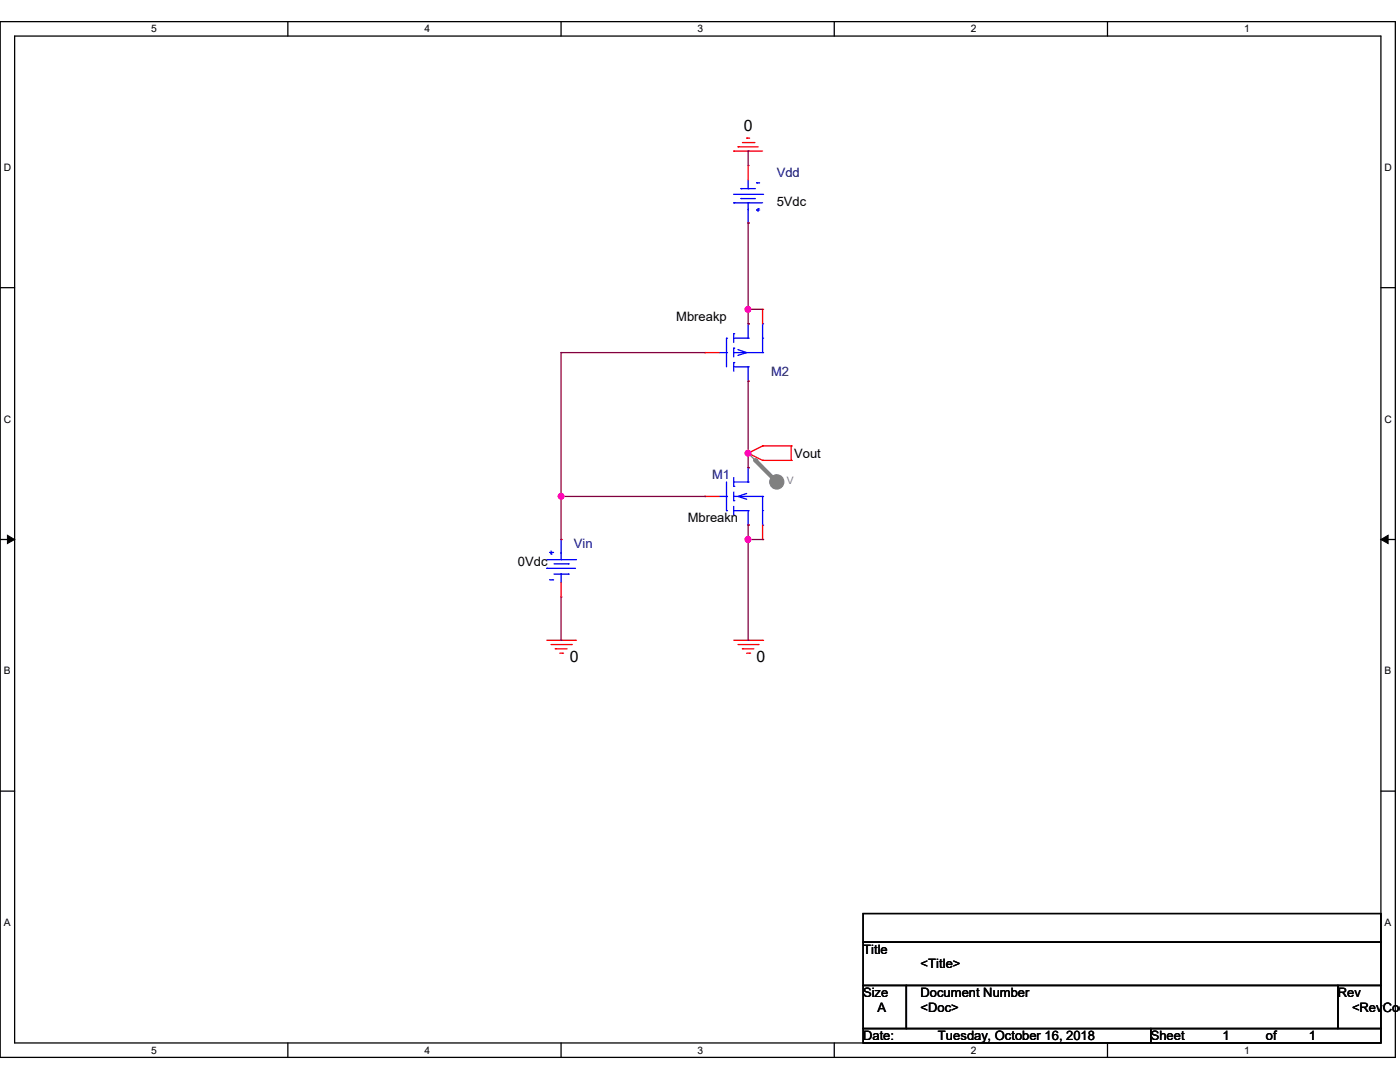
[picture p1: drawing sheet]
<svg xmlns="http://www.w3.org/2000/svg" width="279mm" height="216mm" viewBox="0 0 279 216" stroke-linecap="round" stroke-linejoin="round" font-family="sans-serif">
<path d="M0 4.3h278.5v206.7h-278.5zM2.9 7.2h272.7v200.9h-272.7z" fill="none" stroke="#000" stroke-width=".25"/>
<g fill="#fff">
<path d="M30.2 4.6h1.1v2.3h-1.1z"/>
<path d="M30.2 208.4h1.1v2.3h-1.1z"/>
</g>
<path d="M57.4 4.3v2.9M57.4 208.1v2.9" fill="none" stroke="#000" stroke-width=".25"/>
<g fill="#fff">
<path d="M84.7 4.6h1.1v2.3h-1.1z"/>
<path d="M84.7 208.4h1.1v2.3h-1.1z"/>
</g>
<path d="M112 4.3v2.9M112 208.1v2.9" fill="none" stroke="#000" stroke-width=".25"/>
<g fill="#fff">
<path d="M139.2 4.6h1.1v2.3h-1.1z"/>
<path d="M139.2 208.4h1.1v2.3h-1.1z"/>
</g>
<path d="M166.5 4.3v2.9M166.5 208.1v2.9" fill="none" stroke="#000" stroke-width=".25"/>
<g fill="#fff">
<path d="M193.8 4.6h1.1v2.3h-1.1z"/>
<path d="M193.8 208.4h1.1v2.3h-1.1z"/>
</g>
<path d="M221 4.3v2.9M221 208.1v2.9" fill="none" stroke="#000" stroke-width=".25"/>
<g fill="#fff">
<path d="M248.3 4.6h1.1v2.3h-1.1z"/>
<path d="M248.3 208.4h1.1v2.3h-1.1z"/>
<path d="M.8 32.3h1.4v2.2h-1.4z"/>
<path d="M276.3 32.3h1.4v2.2h-1.4z"/>
<path d="M.8 82.5h1.4v2.3h-1.4z"/>
<path d="M276.3 82.5h1.4v2.3h-1.4z"/>
</g>
<path d="M0 57.4h2.9M275.6 57.4h2.9" fill="none" stroke="#000" stroke-width=".25"/>
<g fill="#fff">
<path d="M.8 132.8h1.3v2.2h-1.3z"/>
<path d="M276.3 132.8h1.3v2.2h-1.3z"/>
</g>
<path d="M0 107.7h2.9M275.6 107.7h2.9" fill="none" stroke="#000" stroke-width=".25"/>
<path d="M1.5 106.8l1.4 .9-1.4 .8zM275.6 107.7l1.4-.9v1.7z" fill="#000" stroke="#000" stroke-width=".2"/>
<g fill="#fff">
<path d="M.8 183h1.3v2.2h-1.3z"/>
<path d="M276.3 183h1.3v2.2h-1.3z"/>
</g>
<path d="M0 157.9h2.9M275.6 157.9h2.9M172.3 182.3h103.3v5.7h-103.3zM172.3 188h103.3v8.6h-103.3zM172.3 196.6h8.6v8.6h-8.6zM180.9 196.6h86.1v8.6h-86.1zM267 196.6h8.6v8.6h-8.6zM172.3 205.2h57.4v2.9h-57.4zM229.7 205.2h45.9v2.9h-45.9z" fill="none" stroke="#000" stroke-width=".25"/>
<g fill="none" stroke="#f00" stroke-width=".25">
<path d="M146.4 30.1h.1M146.4 30.1h5.8M147.3 29.3h.1M147.3 29.3h4M148.2 28.4h2.3M149 27.6h.1M149 27.6h.6M150.5 28.4h.1M149.3 90.4h.1M149.3 90.4l2.9 1.5M152.2 89h.1M152.2 91.9h.1"/>
<path d="M152.2 89l-2.9 1.4M152.2 89h5.7M152.2 91.9h5.7M157.9 89h.1M157.9 91.9h.1M157.9 89v2.9M109.1 127.8h5.8M110 128.6h4M110.8 129.5h.1M110.8 129.5h2.4M111.7 130.3h.6M112.3 130.3h.1"/>
<path d="M114 128.6h.1M114.9 127.8h.1M146.4 127.8h5.8M147.3 128.6h4M148.2 129.5h.1M148.2 129.5h2.3M149 130.3h.6M149.6 130.3h.1M151.3 128.6h.1M152.2 127.8h.1"/>
</g>
<circle cx="155" cy="96.2" r="1.41" fill="#808080" stroke="#808080" stroke-width=".25"/>
<path d="M149.3 90.4h.1M149.3 90.4l5.7 5.8" fill="none" stroke="#808080" stroke-width=".25"/>
<path d="M150.7 91.9l4.3 4.3" fill="none" stroke="#808080" stroke-width=".85"/>
<circle cx="150.7" cy="91.9" r=".42" fill="#808080"/>
<g fill="none" stroke="#00f" stroke-width=".25">
<path d="M146.4 38.8h5.8M147.9 39.6h.1M147.9 37.6h.1M147.9 39.6h2.8M147.9 37.6h2.8M149.3 37.6h.1M149.3 35.9v1.7M151 36.5h.1M151 36.5h.6M152.2 38.8h.1M146.4 40.5h.1M146.4 40.5h5.8"/>
<path d="M149.3 40.5h.1M149.3 44.5h.1M149.3 40.5v4M151 41.9h.1M151 41.9h.6M151.3 41.7h.1M151.3 41.7v.5M143.6 70.4h1.4M145 67.5h.1M145 70.4h.1M145 67.5v5.7M146.4 72.3h.1"/>
<path d="M146.4 69.5h.1M146.4 66.6h.1M146.4 67.5h2.9M146.4 73.2h2.9M146.4 70.4h5.8M146.4 66.6v1.7M146.4 69.5v1.7M146.4 72.3v1.8M147.3 69.8l1.7 .6-1.7 .5M149.3 67.5h.1M149.3 73.2h.1M149.3 64.6h.1"/>
<path d="M149.3 76.1h.1M149.3 64.6v2.9M149.3 73.2v2.9M152.2 67.5h.1M152.2 70.4h.1M152.2 64.6h.1M152.2 64.6v5.8M143.6 99.1h1.4M145 99.1h.1M145 96.2v5.7M146.4 97h.1M146.4 99.9h.1"/>
<path d="M146.4 95.3v1.7M146.4 98.2v1.7M146.4 96.2h2.9M146.4 99.1h5.8M149 98.5l-1.7 .6 1.7 .5M149.3 96.2h.1M149.3 93.3h.1M149.3 93.3v2.9M152.2 99.1h.1M152.2 99.1v5.7M109.1 113.4h.1M109.1 113.4h5.8"/>
<path d="M109.1 111.7h5.8M109.7 110.2h.6M109.7 115.7h.6M110 110.5h.1M110 109.9v.6M110.3 110.2h.1M110.3 115.7h.1M110.6 112.5h2.8M110.6 114.6h2.8M112 111.7h.1M112 114.6h.1M112 107.7h.1"/>
<path d="M112 107.7v4M112 114.6v1.6M113.4 112.5h.1M113.4 114.6h.1M114.9 111.7h.1M145 101.9h.1M146.4 102.8h.1M146.4 101v1.8M146.4 101.9h2.9M149.3 101.9h.1M149.3 104.8h.1M149.3 101.9v2.9"/>
<path d="M152.2 101.9h.1M152.2 104.8h.1"/>
</g>
<g fill="none" stroke="#f00" stroke-width=".25">
<path d="M149.3 33h.1M149.3 33v2.9M149.3 44.5h.1M140.7 70.4h.1M140.7 70.4h2.9M149.3 64.6h.1M149.3 76.1h.1M152.2 61.7h.1M152.2 61.7v2.9M140.7 99.1h.1M140.7 99.1h2.9M149.3 93.3h.1"/>
<path d="M112 107.7h.1M112 119.1h.1M112 116.2v2.9M149.3 104.8h.1M152.2 107.7h.1M152.2 104.8v2.9"/>
</g>
<g fill="none" stroke="#800040" stroke-width=".25">
<path d="M149.3 30.1h.1M149.3 30.1v2.9M149.3 44.5v20.1M112 70.4h.1M112 70.4v37.3M112 70.4h28.7M149.3 61.7h.1M149.3 64.6h.1M149.3 76.1v17.2M149.3 61.7h2.9M112 99.1h.1M112 99.1h28.7"/>
<path d="M140.7 99.1h.1M149.3 90.4h.1M149.3 93.3h.1M112 119.1v8.7M149.3 107.7h.1M149.3 104.8v23M149.3 107.7h2.9M152.2 107.7h.1M112 127.8h.1M149.3 127.8h.1"/>
</g>
<g fill="#f0f" stroke="#f0f" stroke-width=".25">
<circle cx="149.3" cy="61.7" r=".55"/>
<circle cx="149.3" cy="90.4" r=".55"/>
<circle cx="149.3" cy="107.6" r=".56"/>
<circle cx="112" cy="99" r=".55"/>
</g>
<g font-size="3.1">
<text x="148.4" y="26.1">0</text>
<text x="113.7" y="132">0</text>
<text x="151" y="132">0</text>
</g>
<g font-size="2.6" fill="#000080">
<text x="155" y="35.3">Vdd</text>
<text x="153.9" y="75">M2</text>
<text x="142.1" y="95.6">M1</text>
<text x="114.6" y="109.4">Vin</text>
</g>
<g font-size="2.6">
<text x="155" y="41.1">5Vdc</text>
<text x="135" y="64.1">Mbreakp</text>
<text x="158.5" y="91.3">Vout</text>
<text x="137.2" y="104.2">Mbreakn</text>
<text x="103.4" y="112.9">0Vdc</text>
<text x="172.3" y="190.3">Title</text>
<text x="183.7" y="193.2">&lt;Title&gt;</text>
<text x="172.3" y="199">Size</text>
<text x="175.1" y="201.8">A</text>
<text x="183.7" y="199">Document Number</text>
<text x="183.7" y="201.8">&lt;Doc&gt;</text>
<text x="267" y="199">Rev</text>
<text x="269.8" y="201.8">&lt;RevCod</text>
<text x="172.3" y="207.6">Date:</text>
<text x="187.2" y="207.6">Tuesday, October 16, 2018</text>
<text x="229.7" y="207.6">Sheet</text>
<text x="244" y="207.6">1</text>
<text x="252.6" y="207.6">of</text>
<text x="261.2" y="207.6">1</text>
</g>
<g font-size="2">
<text x="30.2" y="6.4">5</text>
<text x="84.7" y="6.4">4</text>
<text x="139.2" y="6.4">3</text>
<text x="193.8" y="6.4">2</text>
<text x="248.3" y="6.4">1</text>
<text x=".8" y="34.1">D</text>
<text x="276.3" y="34.1">D</text>
<text x=".8" y="84.3">C</text>
<text x="276.3" y="84.3">C</text>
<text x=".8" y="134.6">B</text>
<text x="276.3" y="134.6">B</text>
<text x=".8" y="184.8">A</text>
<text x="276.3" y="184.8">A</text>
<text x="30.2" y="210.2">5</text>
<text x="84.7" y="210.2">4</text>
<text x="139.2" y="210.2">3</text>
<text x="193.8" y="210.2">2</text>
<text x="248.3" y="210.2">1</text>
</g>
<text font-size="2" fill="#808080" x="157" y="96.6">V</text>
</svg>
